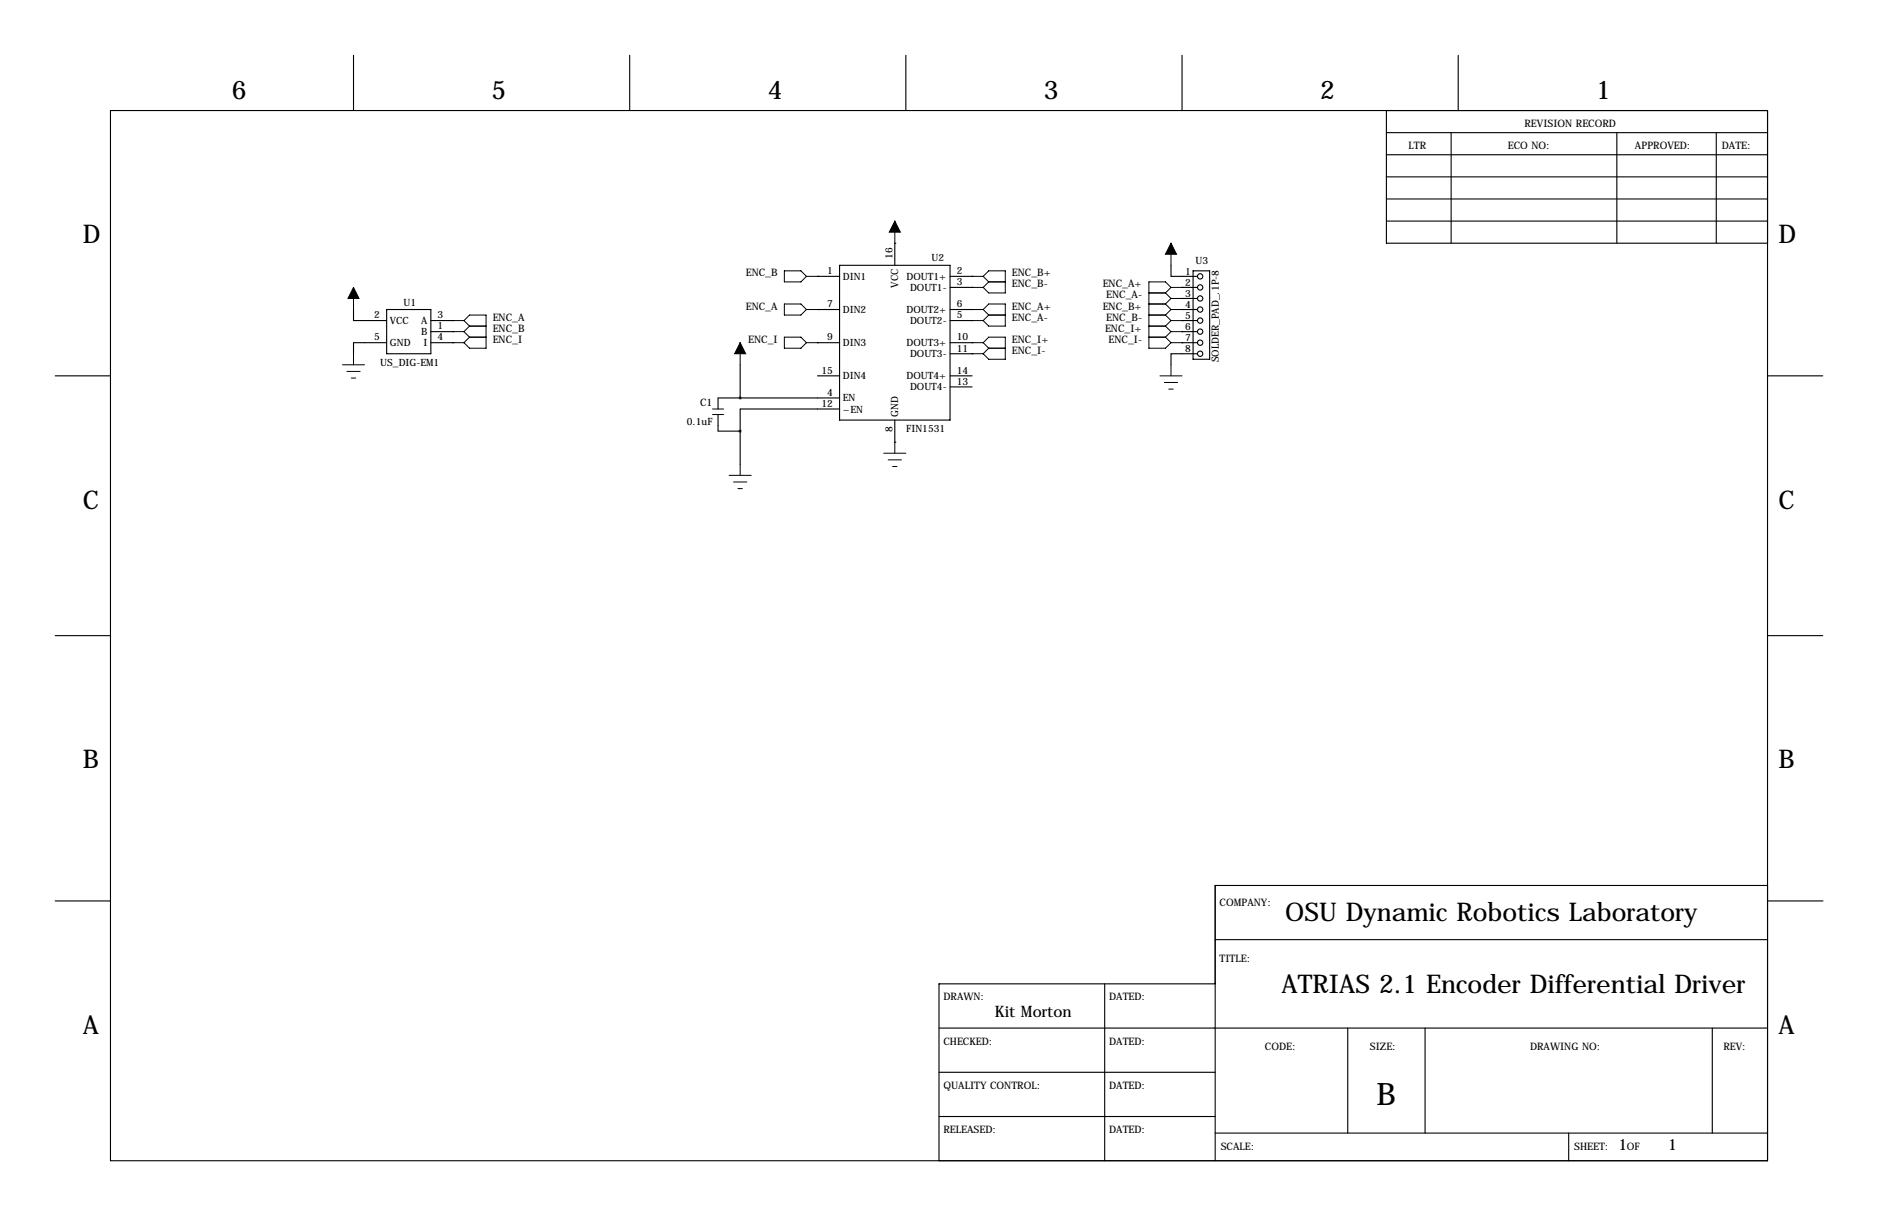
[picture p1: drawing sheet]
<svg xmlns="http://www.w3.org/2000/svg" width="432mm" height="279mm" viewBox="0 0 432 279" stroke-linecap="round" stroke-linejoin="round" font-family="sans-serif">
<g fill="none" stroke="#000" stroke-width=".25">
<path d="M81.3 12.7v12.7M144.8 12.7v12.7M208.3 12.7v12.7M271.8 12.7v12.7M335.3 12.7v12.7M25.4 25.4h381v241.3h-381zM318.8 30.5h87.6M318.8 35.6h87.6M318.8 25.4v30.5h87.6M333.7 30.5v25.4M371.8 30.5v25.4M394.6 30.5v25.4"/>
<path d="M205.7 55.9h.1M205.7 55.9v5.1M318.8 45.7h87.6M318.8 50.8h87.6M318.8 40.6h87.6M81.3 71.1v2.6h7.6M88.9 78.7h-7.6v2.6M88.9 71.1h10.2v10.2h-10.2zM99.1 76.2h5M99.1 73.7h5M99.1 78.7h5M104.1 73.7h.1"/>
<path d="M104.1 76.2h.1M104.1 78.7h.1M188 63.5h.1M188 71.1h.1M188 78.7h.1M188 71.1h5M188 78.7h5M188 63.5h5M193 61h25.4v35.5h-25.4zM218.4 71.1h5.1M218.4 73.7h5.1M218.4 78.7h5.1"/>
<path d="M218.4 63.5h5.1M218.4 66h5.1M223.5 63.5h.1M223.5 66h.1M223.5 71.1h.1M223.5 73.7h.1M223.5 78.7h.1M269.2 61v2.5h6.1M271.8 66h.1M271.8 68.6h.1M271.8 71.1h.1M271.8 73.7h.1"/>
<path d="M271.8 76.2h.1M271.8 78.7h.1M271.8 71.1h3.5M271.8 76.2h3.5M271.8 73.7h3.5M271.8 78.7h3.5M271.8 66h3.5M271.8 68.6h3.5M274.3 62.2h3.8v20.3h-3.8zM12.7 86.4h12.7M165.1 95.2v3.9h5.1M170.2 83.8v7.6"/>
<path d="M170.2 99.1v7.6M188 86.4h5M193 94h-22.8v5.1M193 91.4h-27.9v2.6M205.7 96.5v5.1M218.4 86.4h5.1M218.4 81.3h5.1M218.4 88.9h5.1M223.5 81.3h.1M275.3 81.3h-6.1v2.5M406.4 86.4h12.7M205.7 101.6h.1"/>
<path d="M12.7 146h12.7M406.4 146h12.7M12.7 207h12.7M279.4 215.9h127M406.4 203.5h-127v63.2M406.5 207h12.7M215.9 236.2h190.5M254 226.1v40.6M279.4 226.1h-63.5v40.6M309.9 236.2v24.1M327.7 236.2v24.1M393.7 236.2v24.1"/>
<path d="M215.9 246.4h63.5M215.9 256.5h63.5M279.4 260.3h127M360.7 260.3v6.4"/>
<circle cx="275.9" cy="63.5" r=".61"/>
<circle cx="275.9" cy="76.2" r=".61"/>
<circle cx="275.9" cy="78.7" r=".61"/>
<circle cx="275.9" cy="66" r=".61"/>
<circle cx="275.9" cy="68.6" r=".61"/>
<circle cx="275.9" cy="73.7" r=".61"/>
<circle cx="275.9" cy="71.1" r=".61"/>
<circle cx="275.9" cy="81.3" r=".61"/>
</g>
<g fill="none" stroke="#000" stroke-width=".23">
<path d="M205.7 50.8v5.1M269.2 55.9v5.1M81.3 66v5.1M104.1 73.7h2.6M104.1 76.2h2.6M104.1 78.7h2.6M106.7 73.7l1.2 1.2M106.7 73.7l1.2-1.3h3.9v7.6h-3.9l-1.2-1.3M106.7 76.2l1.2 1.3M107.9 74.9h3.9M107.9 77.5h3.9M107.9 74.9l-1.2 1.3"/>
<path d="M107.9 77.5l-1.2 1.2M170.2 78.7v5.1M180.3 69.8h3.8l1.3 1.3-1.3 1.3h-3.8zM180.3 77.5h3.8l1.3 1.2-1.3 1.3h-3.8zM180.3 62.2h3.8l1.3 1.3-1.3 1.3h-3.8zM185.4 78.7h2.6M185.4 63.5h2.6M185.4 71.1h2.6M223.5 73.7h2.6M223.5 78.7h2.6M223.5 63.5h2.6M223.5 71.1h2.6"/>
<path d="M223.5 66h2.6M226.1 71.1l1.2-1.3h3.8v5.1h-3.8l-1.2-1.2M226.1 78.7l1.2-1.2h3.8v5h-3.8l-1.2-1.2M226.1 63.5l1.2-1.3h3.8v5.1h-3.8l-1.2-1.3M226.1 63.5l1.2 1.3M226.1 71.1l1.2 1.3M226.1 78.7l1.2 1.3M227.3 72.4h3.8M227.3 64.8h3.8M227.3 64.8l-1.2 1.2M227.3 72.4l-1.2 1.3M264.2 74.9h3.8"/>
<path d="M264.2 72.4h3.8M264.2 77.5h3.8M264.2 69.8h3.8M264.2 67.3h3.8M268 67.3l1.2 1.3M268 69.8l1.2 1.3M268 72.4l1.2 1.3M268 74.9l1.2 1.3M268 77.5l1.2 1.2M269.2 73.7h2.6M269.2 76.2h2.6M269.2 78.7h2.6"/>
<path d="M269.2 66l-1.2-1.2h-3.8v15.2h3.8l1.2-1.3M269.2 71.1h2.6M269.2 66h2.6M269.2 66l-1.2 1.3M269.2 68.6h2.6M269.2 68.6l-1.2 1.2M269.2 71.1l-1.2 1.3M269.2 73.7l-1.2 1.2M269.2 76.2l-1.2 1.3M78.7 83.8h5.1M79.8 85.3h3M80.8 86.9h1"/>
<path d="M81.3 81.3v2.5M163.8 94h2.6M163.8 95.2h2.6M223.5 81.3h2.6M227.3 80h3.8M227.3 80l-1.2 1.3M266.7 86.4h5.1M267.7 87.9h3.1M268.7 89.4h1M269.2 83.8v2.6M167.6 109.2h5.1M168.7 110.7h3"/>
<path d="M169.7 112.3h1M170.2 106.7v2.5M203.2 104.1h5.1M204.2 105.7h3.1M205.2 107.2h1M205.7 101.6v2.5"/>
</g>
<path d="M205.7 50.8l1.3 2.5h-2.5zM269.2 55.9l1.3 2.5h-2.5zM81.3 66l1.2 2.6h-2.5zM170.2 78.7l1.2 2.6h-2.5z" fill="#000" stroke="#000" stroke-width=".23"/>
<text font-size="7.1" x="316.5" y="254">B</text>
<g font-size="5.9">
<text x="53.3" y="22.9">6</text>
<text x="113" y="22.9">5</text>
<text x="176.5" y="22.9">4</text>
<text x="240" y="22.9">3</text>
<text x="303.5" y="22.9">2</text>
<text x="367" y="22.9">1</text>
<text x="19" y="55.9">D</text>
<text x="408.9" y="55.9">D</text>
<text x="19" y="116.8">C</text>
<text x="408.9" y="116.8">C</text>
<text x="19" y="176.5">B</text>
<text x="408.9" y="176.5">B</text>
<text x="295.5" y="211.6">OSU Dynamic Robotics Laboratory</text>
<text x="294.7" y="228.1">ATRIAS 2.1 Encoder Differential Driver</text>
<text x="19" y="237.5">A</text>
<text x="408.9" y="237.5">A</text>
</g>
<g font-size="3.6">
<text x="228.7" y="233.7">Kit Morton</text>
<text x="372.1" y="264.1">1</text>
<text x="383.5" y="264.1">1</text>
</g>
<g font-size="2.4">
<text x="350.5" y="29.2">REVISION RECORD</text>
<text x="323.8" y="34.3">LTR</text>
<text x="346.7" y="34.3">ECO NO:</text>
<text x="375.9" y="34.3">APPROVED:</text>
<text x="395.9" y="34.3">DATE:</text>
<text x="171.5" y="63.5">ENC_B</text>
<text x="232.7" y="63.5">ENC_B+</text>
<text x="171.5" y="71.1">ENC_A</text>
<text x="232.7" y="66">ENC_B-</text>
<text x="232.7" y="71.1">ENC_A+</text>
<text x="253.5" y="66">ENC_A+</text>
<text x="253.5" y="71.1">ENC_B+</text>
<text x="254.4" y="68.6">ENC_A-</text>
<text x="113.3" y="73.7">ENC_A</text>
<text x="113.3" y="76.2">ENC_B</text>
<text x="232.7" y="73.7">ENC_A-</text>
<text x="254.1" y="76.2">ENC_I+</text>
<text x="254.4" y="73.7">ENC_B-</text>
<text x="113.3" y="78.7">ENC_I</text>
<text x="172" y="78.7">ENC_I</text>
<text x="232.7" y="78.7">ENC_I+</text>
<text x="232.7" y="81.3">ENC_I-</text>
<text x="254.9" y="78.7">ENC_I-</text>
<text x="161" y="93.2">C1</text>
<text x="280.4" y="208.3">COMPANY:</text>
<text x="280.4" y="221">TITLE:</text>
<text x="216.9" y="229.9">DRAWN:</text>
<text x="255" y="229.9">DATED:</text>
<text x="216.9" y="240">CHECKED:</text>
<text x="255" y="240">DATED:</text>
<text x="290.8" y="241.3">CODE:</text>
<text x="315" y="241.3">SIZE:</text>
<text x="351.8" y="241.3">DRAWING NO:</text>
<text x="396.2" y="241.3">REV:</text>
<text x="216.9" y="250.2">QUALITY CONTROL:</text>
<text x="255" y="250.2">DATED:</text>
<text x="216.9" y="260.3">RELEASED:</text>
<text x="255" y="260.3">DATED:</text>
<text x="280.7" y="264.2">SCALE:</text>
<text x="361.9" y="264.2">SHEET:</text>
<text x="374" y="264.2">OF</text>
</g>
<g font-size="2.3">
<text x="205.2" y="59.4" transform="rotate(-90 205.2 59.4)">16</text>
<text x="214.2" y="59.9">U2</text>
<text x="190.2" y="63">1</text>
<text x="193.8" y="64.3">DIN1</text>
<text x="208.5" y="64.3">DOUT1+</text>
<text x="220" y="63">2</text>
<text x="220" y="65.5">3</text>
<text x="272.5" y="63.1">1</text>
<text x="272.5" y="65.7">2</text>
<text x="274.9" y="60.7">U3</text>
<text x="92.8" y="70.4">U1</text>
<text x="190.2" y="70.6">7</text>
<text x="193.8" y="71.9">DIN2</text>
<text x="206.5" y="66.1" transform="rotate(-90 206.5 66.1)">VCC</text>
<text x="208.5" y="71.9">DOUT2+</text>
<text x="209.2" y="66.8">DOUT1-</text>
<text x="220" y="70.6">6</text>
<text x="272.5" y="68.2">3</text>
<text x="272.5" y="70.8">4</text>
<text x="86.1" y="73.2">2</text>
<text x="89.7" y="74.5">VCC</text>
<text x="96.8" y="77">B</text>
<text x="96.8" y="74.5">A</text>
<text x="100.6" y="75.7">1</text>
<text x="100.6" y="73.2">3</text>
<text x="209.2" y="74.5">DOUT2-</text>
<text x="220" y="73.2">5</text>
<text x="272.5" y="73.3">5</text>
<text x="272.5" y="75.8">6</text>
<text x="86.1" y="78.2">5</text>
<text x="89.7" y="79.5">GND</text>
<text x="97.4" y="79.5">I</text>
<text x="100.6" y="78.2">4</text>
<text x="190.2" y="78.2">9</text>
<text x="193.8" y="79.5">DIN3</text>
<text x="208.5" y="79.5">DOUT3+</text>
<text x="209.2" y="82.1">DOUT3-</text>
<text x="220" y="78.2">10</text>
<text x="220" y="80.8">11</text>
<text x="272.5" y="78.4">7</text>
<text x="272.5" y="80.9">8</text>
<text x="280.2" y="83.3" transform="rotate(-90 280.2 83.3)">SOLDER_PAD_.1P-8</text>
<text x="87.4" y="84.2">US_DIG-EM1</text>
<text x="188.9" y="85.9">15</text>
<text x="193.8" y="87.2">DIN4</text>
<text x="208.5" y="87.2">DOUT4+</text>
<text x="209.2" y="89.7">DOUT4-</text>
<text x="220" y="85.9">14</text>
<text x="220" y="88.4">13</text>
<text x="188.9" y="93.5">12</text>
<text x="190.2" y="90.9">4</text>
<text x="193.8" y="92.2">EN</text>
<text x="193.8" y="94.8">~EN</text>
<text x="206.5" y="95.8" transform="rotate(-90 206.5 95.8)">GND</text>
<text x="157.9" y="97.6">0.1uF</text>
<text x="205.2" y="99.4" transform="rotate(-90 205.2 99.4)">8</text>
<text x="208.4" y="99.1">FIN1531</text>
</g>
</svg>
